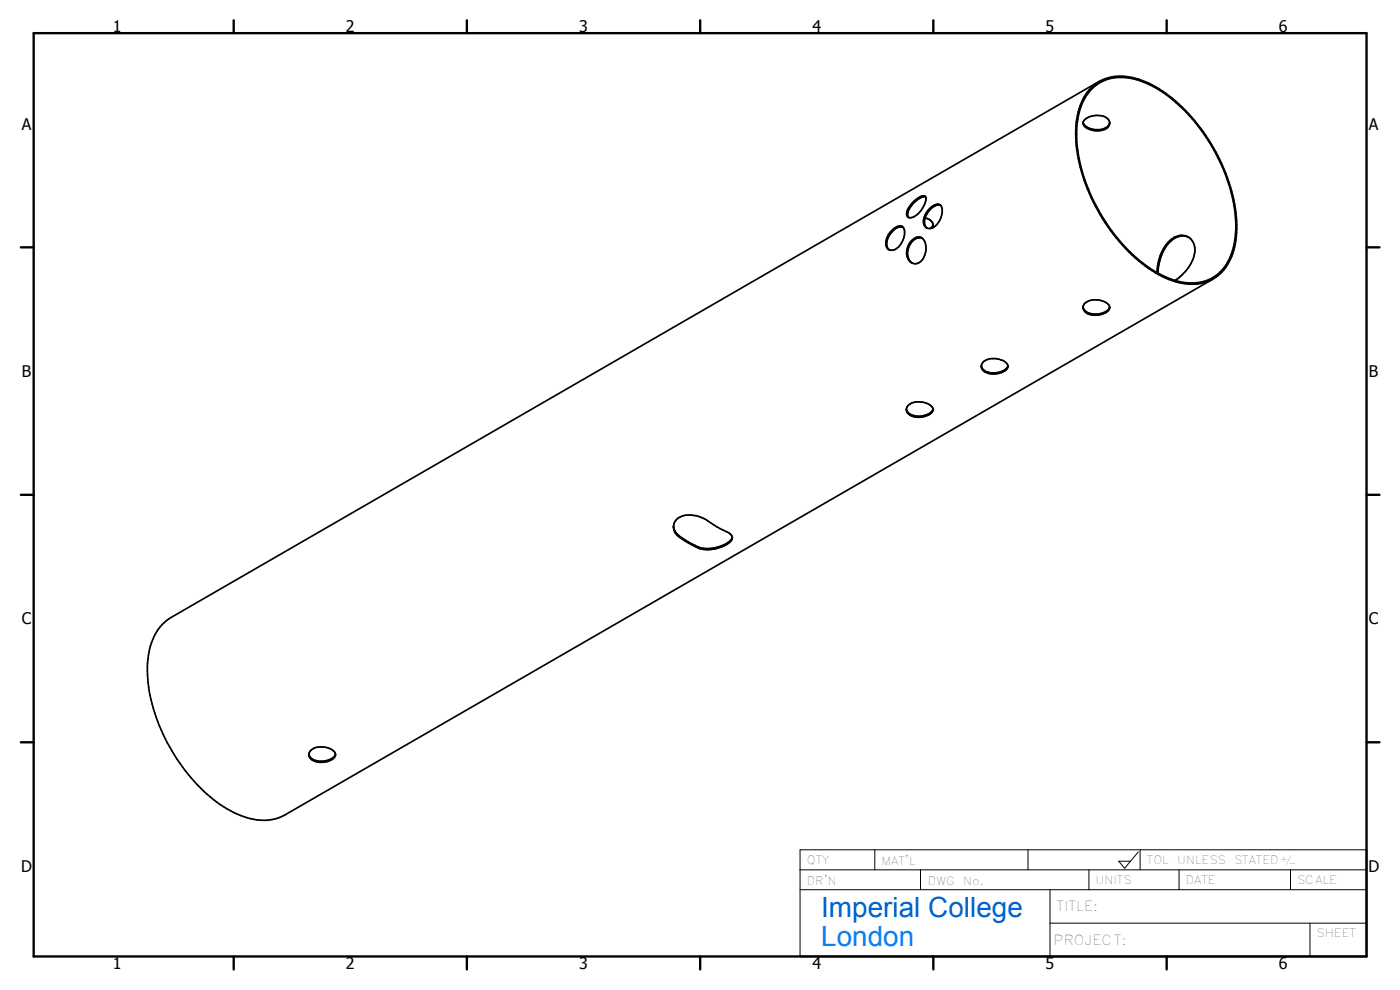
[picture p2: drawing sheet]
<svg xmlns="http://www.w3.org/2000/svg" width="420mm" height="297mm" viewBox="0 0 420 297" stroke-linecap="round" stroke-linejoin="round" font-family="sans-serif">
<g fill="none" stroke="#000" stroke-width=".51">
<path d="M325.1 36.8v.2M325.1 37h.1M325.1 37l.4 .6M325.5 37.6l.1 .1M325.6 35.9a5.7 5.7 0 0 1 7-.1 1.97 1.97 0 0 1 .2 2.1 1.97 1.97 0 0 1-1.7 1.1 5.5 5.5 0 0 1-5.9-1.6l-.1-.8zM327.2 27.2a12.8 12.8 0 0 1 13.8-3.3 37.5 37.5 0 0 1 17.7 12.8 51.7 51.7 0 0 1 12.2 32.3 17.1 17.1 0 0 1-6 13.7 14.7 14.7 0 0 1-14.9 .5 45.6 45.6 0 0 1-20.2-20 47 47 0 0 1-6.6-25.2 18.8 18.8 0 0 1 4-10.8zM327.5 26.3a13.5 13.5 0 0 1 14.2-2.6 40.9 40.9 0 0 1 19.4 15.8 50.8 50.8 0 0 1 10 30.3 17.1 17.1 0 0 1-6.2 13.4 14.1 14.1 0 0 1-13.1 1 41.9 41.9 0 0 1-18.5-15 52.1 52.1 0 0 1-10.5-29.1 19.1 19.1 0 0 1 4.7-13.8zM329.9 24.4l-278.6 160.9a15.7 15.7 0 0 0-6.9 12.6 47.7 47.7 0 0 0 8 28.7 47.4 47.4 0 0 0 17.8 17.2 17.1 17.1 0 0 0 13.8 1.4l280.1-161.5M333 36.8a2.85 2.85 0 0 1-2.9 2.1l-2.3-.1-2.2-1.1M276.5 59.2l-2.4 1.8-1.1 1.4a2.53 2.53 0 0 0-.3 2.9M276.5 59.2h.1M277.7 58.9l-1.2 .3"/>
<path d="M267.9 68.9a2.2 2.2 0 0 1 3.3-.5 5.5 5.5 0 0 1-3.3 6.7 1.95 1.95 0 0 1-1.9-.9 1.95 1.95 0 0 1-.1-2l.7-1.8zM270.8 68l-1.2 .1a5.8 5.8 0 0 0-3.3 6.1l.6 .8M270.8 68l.1 .1M273.5 72.3a2.26 2.26 0 0 1 3.9 0 5.2 5.2 0 0 1-2.1 6.7 3.1 3.1 0 0 1-3-4.6zM274.4 60.3l.3-.3a3.6 3.6 0 0 1 2.8-1.2 2.75 2.75 0 0 1-.4 3.2 4.9 4.9 0 0 1-4.4 3.3 2.12 2.12 0 0 1 .1-3.2zM276.7 71.4l-1.1-.1a4.8 4.8 0 0 0-2.1 7.4l.2 .2M276.7 71.4h.1M277.7 65.4a2.73 2.73 0 0 1 2.3 1.9l-.2 1.1M279.2 62.4a2.2 2.2 0 0 1 3.3-.6 5.5 5.5 0 0 1-3.3 6.7 1.98 1.98 0 0 1-2-2.8 6.6 6.6 0 0 1 2-3.3zM279.5 68.4v.1M279.7 68.1l-.3 .4M280 67.6l-.3 .6"/>
<path d="M280.4 61.8l-.8 .6a7.5 7.5 0 0 0-2 3.1 2.74 2.74 0 0 0 .6 3M280.5 61.8h-.1M281.8 61.4v.1M282.1 61.5h-.8l-.8 .3M282.1 61.5h.1M356.4 71a5.6 5.6 0 0 0-6.4 3 15.5 15.5 0 0 0-2.5 8M356.4 71l.4 .2M356.4 71a5.5 5.5 0 0 0-6.7 2.8 14.6 14.6 0 0 0-2.4 8M356.4 71a4.9 4.9 0 0 1 1.7 6.5 14.2 14.2 0 0 1-5.5 6.6M325.1 92.1a2.93 2.93 0 0 0 2.9 2.1h1.5a4.1 4.1 0 0 0 3.5-2.1M325.6 91a5.5 5.5 0 0 1 7.3 .8 2.05 2.05 0 0 1-1.8 2.3 4.6 4.6 0 0 1-5.9-1.3l-.1-.9zM294.5 109.7a3.3 3.3 0 0 0 4 2.2 4.1 4.1 0 0 0 4-2.2"/>
<path d="M295.1 108.6a5.5 5.5 0 0 1 7.3 .9 2.1 2.1 0 0 1-1.8 2.3 5.1 5.1 0 0 1-5.9-1.1l-.2-1.2zM272 122.7a3.4 3.4 0 0 0 4 2.2 4.1 4.1 0 0 0 4-2.2M272.6 121.6a5.4 5.4 0 0 1 7.3 .8 2.42 2.42 0 0 1-2.3 2.5 4.5 4.5 0 0 1-5.5-1.5v-.9zM202.1 158.2l.2 .4a4 4 0 0 0 1.6 2.2 18 18 0 0 0 7.8 3.8 10 10 0 0 0 7.8-2.8l.3-.6M203 156a6.4 6.4 0 0 1 6.4-1.1 18.4 18.4 0 0 1 5.8 3.2l1.9 1a3.9 3.9 0 0 1 2.6 1.9 3 3 0 0 1-2.4 2.8 10 10 0 0 1-10.6-.8 8.2 8.2 0 0 1-4.3-3.7 3.1 3.1 0 0 1 .6-3.3zM92.7 226.2a3.3 3.3 0 0 0 4 2.2 3.9 3.9 0 0 0 4-2.2M93.2 225.2a5.5 5.5 0 0 1 7.4 .8 2.1 2.1 0 0 1-1.8 2.3 5.1 5.1 0 0 1-5.9-1.1l-.2-1.1zM410.1 255v32h-170"/>
</g>
<g fill="#000">
<circle cx="279.8" cy="68" r=".25"/>
<circle cx="347.5" cy="81.7" r=".25"/>
<circle cx="347.5" cy="81.8" r=".25"/>
<circle cx="347.5" cy="81.9" r=".25"/>
<circle cx="347.5" cy="82" r=".25"/>
</g>
<path d="M203.9 160.8v.4M209.5 164.1v.3" fill="none" stroke="#000" stroke-width=".35"/>
<g fill="none" stroke="#000" stroke-width=".71">
<path d="M10.1 9.9h400v277.1h-400zM70.1 6.1v3.8M140.1 6.1v3.8M210.1 6.1v3.8M280.1 6.1v3.8M350.1 6.1v3.8M6.3 74.2h3.8M410.1 74.2h3.9M6.3 148.5h3.8M410.1 148.5h3.9M6.3 222.7h3.8M410.1 222.7h3.9"/>
<path d="M70.1 287v3.9M140.1 287v3.9M210.1 287v3.9M280.1 287v3.9M350.1 287v3.9"/>
</g>
<g fill="none" stroke="#000" stroke-width=".3">
<path d="M262.5 255v6M308.5 255v6M341.6 255.6l-4.1 4.9-1.8-2.1h3.5M342.2 255v6M410.1 255h-170v32M240.1 261h170M240.1 267h170M276.3 261v6M315.1 277h95M315.1 267v20M326.8 261v6M353.9 261v6"/>
<path d="M387.3 261v6M393.1 277v10"/>
</g>
<text font-size="8.4" fill="#0065cc" x="246.5" y="275.3">Imperial College</text>
<text font-size="8.4" fill="#007fff" x="246.5" y="283.8">London</text>
<g font-size="4.8">
<text x="33.9" y="9.6">1</text>
<text x="103.8" y="9.6">2</text>
<text x="173.9" y="9.6">3</text>
<text x="243.8" y="9.6">4</text>
<text x="313.8" y="9.6">5</text>
<text x="383.8" y="9.6">6</text>
<text x="6.5" y="38.9">A</text>
<text x="410.8" y="38.9">A</text>
<text x="6.6" y="113.1">B</text>
<text x="410.8" y="113.1">B</text>
<text x="6.5" y="187.4">C</text>
<text x="410.8" y="187.4">C</text>
<text x="6.4" y="261.6">D</text>
<text x="410.7" y="261.6">D</text>
<text x="33.9" y="290.9">1</text>
<text x="103.8" y="290.9">2</text>
<text x="173.9" y="290.9">3</text>
<text x="243.8" y="290.9">4</text>
<text x="313.8" y="290.9">5</text>
<text x="383.8" y="290.9">6</text>
</g>
<g font-size="4.1">
<text x="317.1" y="273.5">TITLE:</text>
<text x="316.2" y="283.5">PROJECT:</text>
</g>
<g font-size="3.4">
<text x="242.1" y="259.1">QTY</text>
<text x="264.5" y="259.5">MAT'L</text>
<text x="344.2" y="259.2">TOL</text>
<text x="353.3" y="259.2">UNLESS</text>
<text x="370.4" y="259.2">STATED</text>
<text x="242.1" y="265.5">DR'N</text>
<text x="278.5" y="265.5">DWG</text>
<text x="289.1" y="265.5">No.</text>
<text x="328.8" y="265.2">UNITS</text>
<text x="355.8" y="265.2">DATE</text>
<text x="389.3" y="265.2">SCALE</text>
<text x="395.1" y="281.2">SHEET</text>
</g>
<g font-size="2.7">
<text x="384.1" y="258.5">+/</text>
<text x="386.6" y="260">-</text>
</g>
</svg>
